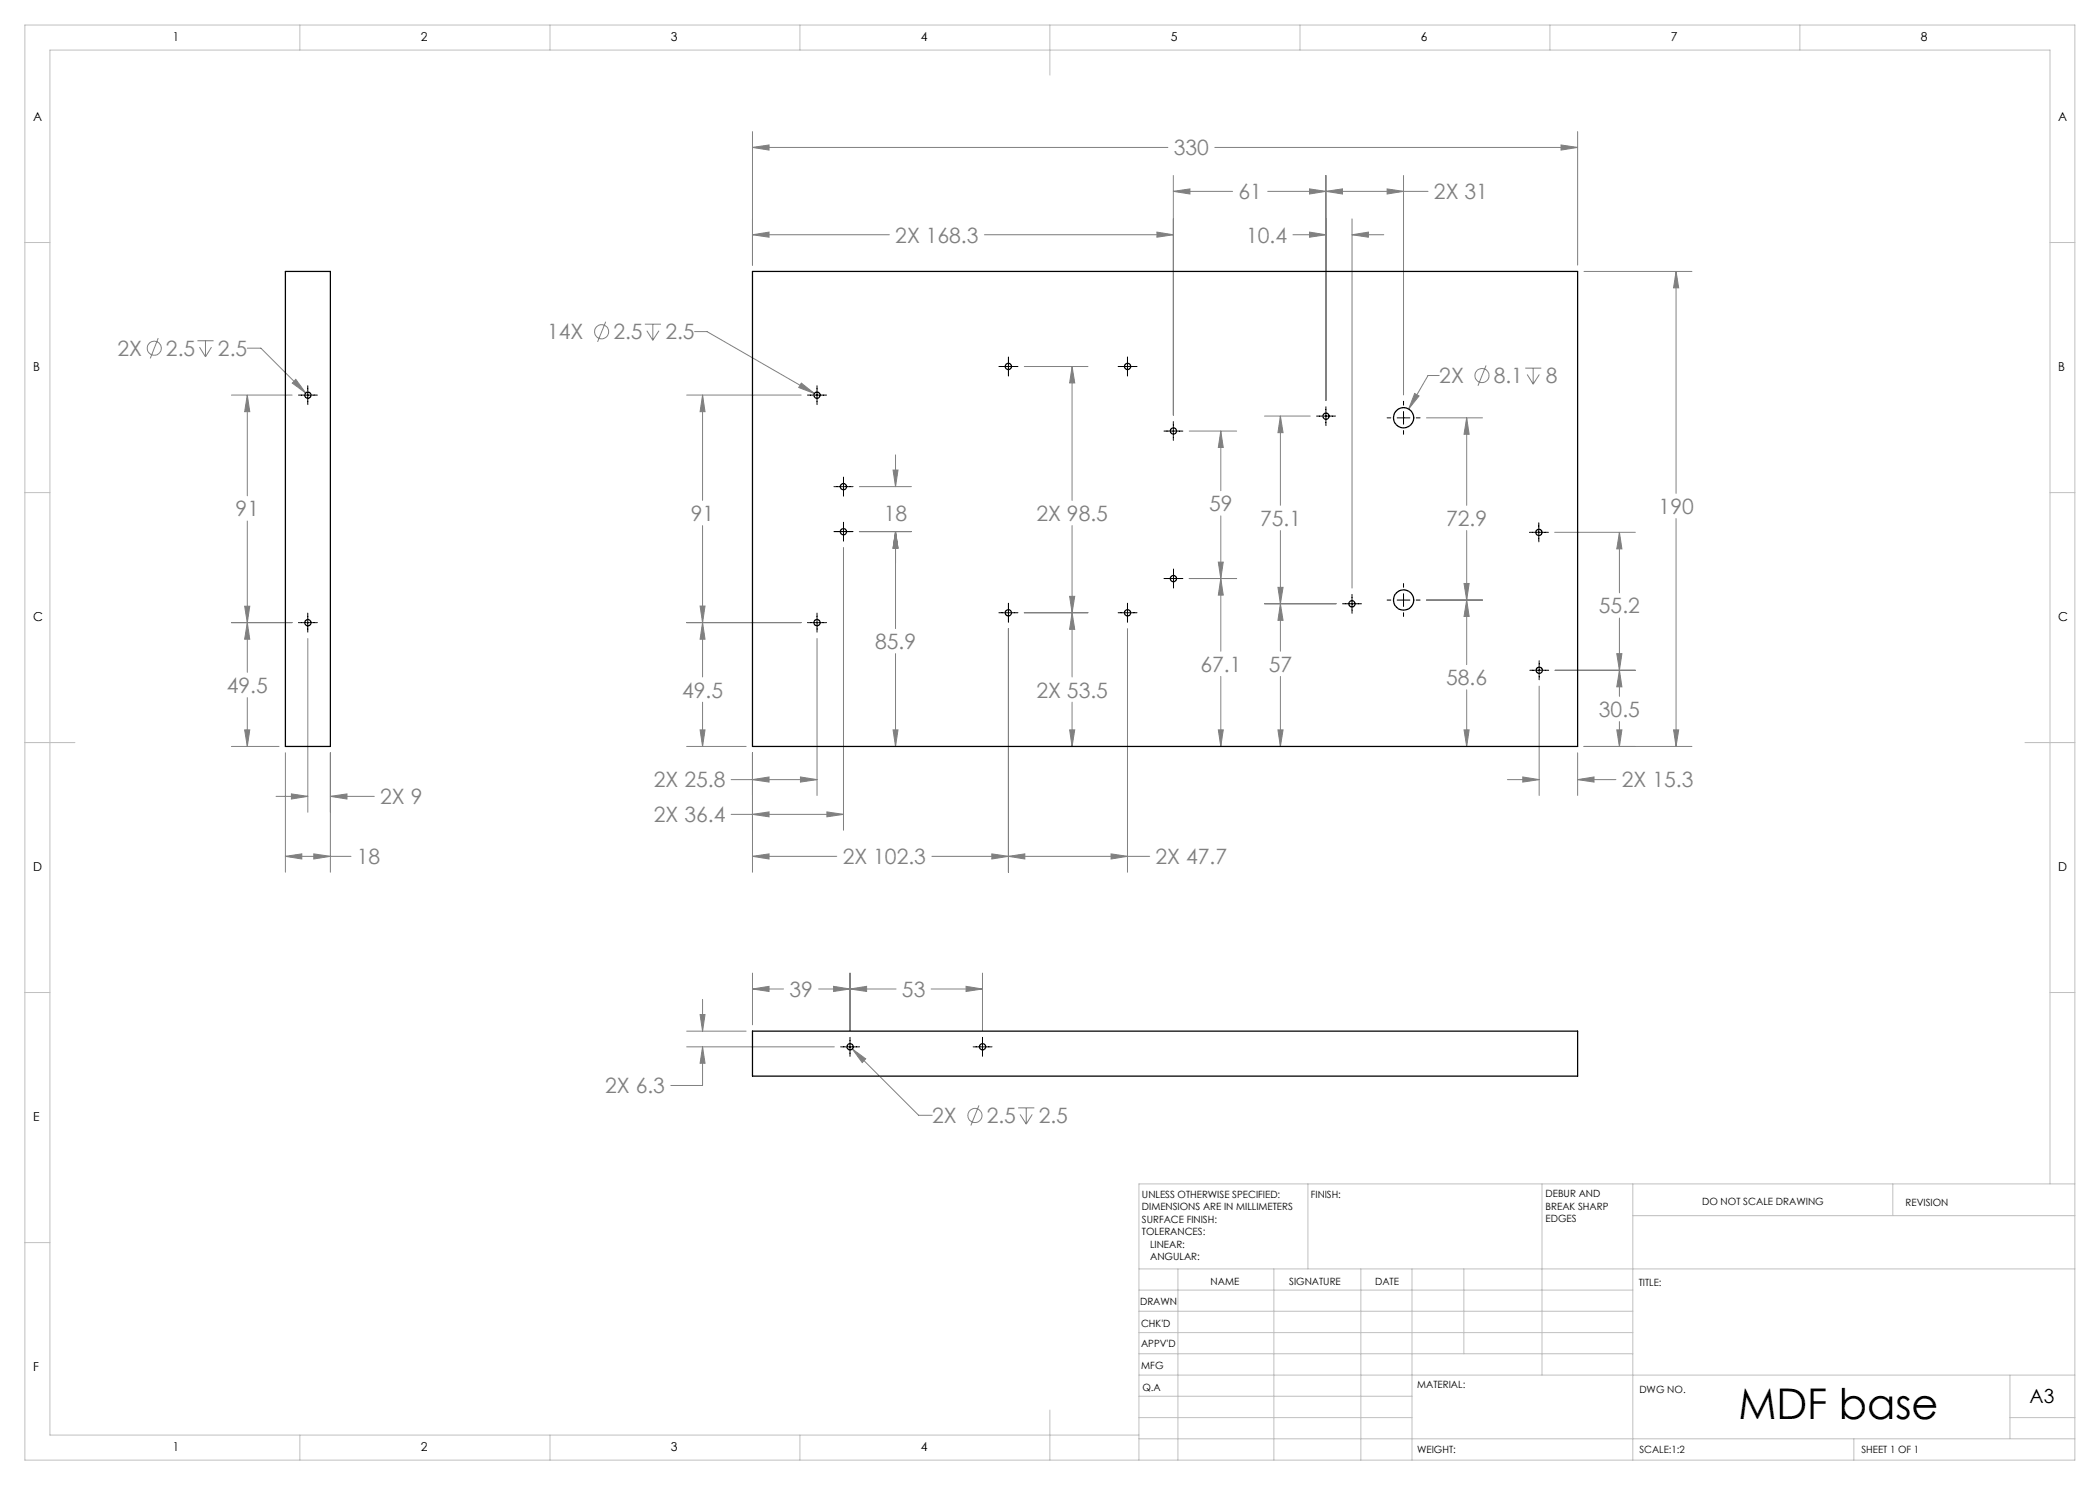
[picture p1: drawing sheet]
<svg xmlns="http://www.w3.org/2000/svg" width="420mm" height="297mm" viewBox="0 0 420 297" stroke-linecap="round" stroke-linejoin="round" font-family="sans-serif">
<g fill="none" stroke="#808080" stroke-width=".2">
<path d="M150.5 26.3v26.7M150.5 29.5h83.1M150.5 29.5l3.3-.5v1zM234.7 35.1v47.9M234.7 38.3h11.8M234.7 38.3l3.3-.5v1zM243 29.5h72.5M253.5 38.3h32.1M261.9 37.8l3.3 .5-3.3 .5zM265.2 35.1v45M265.2 38.3l3.3-.5v1zM277.4 37.8l3.3 .5-3.3 .5z"/>
<path d="M280.7 35.1v43.9M312.2 29l3.3 .5-3.3 .5zM315.5 26.3v26.7M150.5 47h27.4M150.5 47l3.3-.6v1zM196.9 47h37.8M231.4 46.4l3.3 .6-3.3 .4zM258.6 47h6.6M261.9 46.4l3.3 .6-3.3 .4zM270.4 47h6.4M270.4 43.8v73.8M270.4 47l3.3-.6v1z"/>
<path d="M316.8 54.3h21.6M335.2 54.3v44.4M335.2 54.3l.5 3.3h-1zM31.6 67.6l-1.5 4.1M39.5 68.2h3.2M39.9 69.4l1.2 2M41.1 68.2v3.2M42.3 69.4l-1.2 2M46.3 79h12.1M49.5 79l.5 3.3h-1.1zM49.5 79v20.2M49.5 69.6h2.7l8.9 9"/>
<path d="M59.2 75.9l1.9 2.7-2.6-2zM121.1 64.3l-1.6 4.1M129 64.8h3.2M129.4 66.1l1.2 1.9M130.6 64.8v3.2M131.8 66.1l-1.2 1.9M137.3 79h22.9M138.9 66.3h2.5l21.5 12.4M140.5 79l.5 3.3h-1zM140.5 79v21.1M160.3 76.6l2.6 2.1-3.2-1.2zM204.9 73.3h12.7"/>
<path d="M214.4 73.3v26.8M214.4 73.3l.5 3.3h-1zM282.9 78.7l.9 .5-2.1 2.6zM287.8 75.1h-2.2l-3.9 6.7M297.2 73.1l-1.6 4M305 73.6h3.3M305.4 74.9l1.2 1.9M306.6 73.6v3.2M307.9 74.9l-1.3 1.9M171.9 97.3h10.4M178.6 94h1l-.5 3.3zM179.1 91v6.3"/>
<path d="M237.8 86.2h9.5M244.2 86.2l.5 3.3h-1zM244.2 86.2v11.9M252.9 83.2h9.1M256.1 83.2v17.9M256.1 83.2l.5 3.3h-1zM285.3 83.6h11.2M293.3 83.6v17.5M293.3 83.6l.5 3.3h-1zM49.5 104.2v30.3M140.5 105.1v30.3M168.7 109.5v56.5"/>
<path d="M171.9 106.3h10.4M179.1 106.3l.5 3.3h-1zM179.1 106.3v19.4M213.9 119.3h1l-.5 3.3zM214.4 105.1v30.3M237.8 115.7h9.5M243.7 112.4h1l-.5 3.3zM244.2 115.7l.5 3.3h-1zM244.2 103.2v27M255.6 117.5h1l-.5 3.3zM256.1 106.1v24.1M292.8 116.7h1l-.5 3.3z"/>
<path d="M293.3 106.1v26.8M310.9 106.5h16.2M323.9 106.5v12.1M323.9 106.5l.5 3.3h-1zM335.2 103.7v45.6M46.3 124.5h12.1M48.9 121.2h1.1l-.5 3.3zM49.5 124.5l.5 3.3h-1.1zM49.5 139.5v9.8M61.6 127.7v34.8M137.3 124.5h22.9M140 121.2h1l-.5 3.3z"/>
<path d="M140.5 124.5l.5 3.3h-1zM163.4 127.7v31.4M179.1 130.7v18.6M201.7 125.7v48.7M204.9 122.6h12.7M214.4 122.6l.5 3.3h-1zM225.5 125.7v48.7M244.2 135.3v14M252.9 120.8h14.3M256.1 135.3v14M256.1 120.8l.5 3.3h-1zM285.3 120h11.2"/>
<path d="M293.3 138v11.3M293.3 120l.5 3.3h-1zM307.8 137.2v21.9M311 134.1h16.1M323.4 130.7h1l-.5 3.4zM323.9 123.6v15.7M323.9 134.1l.5 3.3h-1zM46.3 149.3h9.5M48.9 146h1.1l-.5 3.3zM55.2 159.3h6.4M57.1 150.6v23.8M58.3 158.8l3.3 .5-3.3 .5z"/>
<path d="M66.1 159.3l3.3-.5v1zM66.1 150.6v23.8M66.1 159.3h8.8M137.3 149.3h11.9M140 146h1l-.5 3.3zM140.5 140.4v8.9M146.2 155.9h17.2M150.5 150.6v23.8M150.5 155.9l3.3-.5v1zM160.1 155.4l3.3 .5-3.3 .5zM178.6 146h1l-.5 3.3zM213.9 146h1l-.5 3.3z"/>
<path d="M214.4 140.4v8.9M243.7 146h1l-.5 3.3zM255.6 146h1l-.5 3.3zM292.8 146h1l-.5 3.3zM301.5 155.9h6.3M304.6 155.4l3.2 .5-3.2 .5zM315.5 150.6v8.5M315.5 155.9h7.7M315.5 155.9l3.3-.5v1zM316.8 149.3h21.6M323.4 146h1l-.5 3.3zM323.9 144.3v5"/>
<path d="M334.7 146h1l-.5 3.3zM57.1 171.3l3.3-.5v1zM57.1 171.3h13.1M62.8 170.8l3.3 .5-3.3 .5zM146.2 162.9h22.5M150.5 171.3h16.9M150.5 162.9l3.3-.5v1zM150.5 171.3l3.3-.5v1zM165.4 162.4l3.3 .5-3.3 .5zM186.4 171.3h43.5M198.4 170.8l3.3 .5-3.3 .5zM201.7 171.3l3.3-.5v1z"/>
<path d="M222.2 170.8l3.3 .5-3.3 .5zM140.5 199.9v6.3M150.5 194.6v10.4M150.5 197.8h6.2M150.5 197.8l3.3-.5v1zM163.7 197.8h15.5M166.7 197.3l3.3 .5-3.3 .5zM170 194.6v11.6M170 197.8l3.3-.5v1zM186.2 197.8h10.3M193.2 197.3l3.3 .5-3.3 .5zM196.5 194.6v11.6"/>
<path d="M137.3 206.2h11.9M137.3 209.4h29.6M140 202.9h1l-.5 3.3zM140.5 209.4l.5 3.3h-1zM140.5 209.4v7.7h-6.3M170.5 209.8l2.6 2-.7 .7zM170.5 209.8l13.2 13.3h2.7M195.8 221.1l-1.6 4M203.6 221.6h3.3M204 222.9l1.2 1.9M205.2 221.6v3.2M206.4 222.9l-1.2 1.9"/>
<circle cx="30.9" cy="69.6" r="1.41"/>
<circle cx="120.3" cy="66.3" r="1.42"/>
<circle cx="296.4" cy="75.1" r="1.41"/>
<circle cx="195" cy="223.1" r="1.4"/>
</g>
<g fill="none" stroke="#000" stroke-width=".2">
<path d="M59.7 79h3.8M61.6 77.1v3.8M161.5 79h3.8M163.4 77.1v3.8M199.8 73.3h3.8M201.7 71.4v3.8M223.6 73.3h3.8M225.5 71.4v3.8M166.8 97.3h3.8M168.7 95.4v3.8M232.8 86.2h3.8M234.7 84.3v3.8"/>
<path d="M263.3 83.2h3.8M265.2 81.3v3.8M277.4 83.6h.8M279.4 83.6h2.6M280.7 80.3v.7M280.7 82.3v2.5M280.7 86.1v.8M283.2 83.6h.8M166.8 106.3h3.8M168.7 104.5v3.7M232.8 115.7h3.8M234.7 113.8v3.8"/>
<path d="M270.4 118.9v3.8M280.7 116.7v.8M280.7 118.7v2.6M305.9 106.5h3.8M307.8 104.6v3.8M59.7 124.5h3.8M61.6 122.6v3.8M161.5 124.5h3.8M163.4 122.6v3.8M199.8 122.6h3.8M201.7 120.6v3.9M223.6 122.6h3.8"/>
<path d="M225.5 120.6v3.9M268.5 120.8h3.8M277.4 120h.8M279.4 120h2.6M280.7 122.6v.7M283.2 120h.8M306 134.1h3.7M307.8 132.1v3.9M168.1 209.4h3.8M170 207.5v3.8M194.6 209.4h3.8M196.5 207.5v3.8"/>
</g>
<g fill="none" stroke="#c0c0c0" stroke-width=".2">
<path d="M5 5h410v287h-410zM60 5v5M110 5v5M160 5v5M210 5v10M260 5v5M310 5v5M360 5v5M5 48.5h5M410 48.5h5M5 98.5h5M410 98.5h5"/>
<path d="M5 148.5h10M405 148.5h10M5 198.5h5M410 198.5h5M261.6 236.8v17M308.4 236.8v38.2M326.6 236.8v55.2M378.6 236.8v6.3M410 236.8v-226.8h-400v277h217.8M415 236.8h-187.2v55.2M5 248.5h5M227.8 253.8h187.2"/>
<path d="M227.8 258h98.8M235.6 253.8v38.2M254.8 253.8v38.2M272.2 253.8v38.2M282.4 253.8v38.2M292.8 253.8v17M326.6 243.1h88.4M227.8 270.8h98.8M227.8 266.5h98.8M227.8 262.3h98.8M227.8 279.3h54.6M227.8 275h187.2"/>
<path d="M402 275v12.8M60 287v5M110 287v5M160 287v5M210 282v10M227.8 287.8h187.2M227.8 283.5h54.6M370.8 287.8v4.2M402 283.5h13"/>
</g>
<path d="M334.7 146h1l-.5 3.3zM335.2 54.3l.5 3.3h-1zM312.2 29l3.3 .5-3.3 .5zM150.5 29.5l3.3-.5v1zM150.5 155.9l3.3-.5v1zM160.1 155.4l3.3 .5-3.3 .5zM165.4 162.4l3.3 .5-3.3 .5zM150.5 162.9l3.3-.5v1zM198.4 170.8l3.3 .5-3.3 .5zM150.5 171.3l3.3-.5v1zM222.2 170.8l3.3 .5-3.3 .5zM201.7 171.3l3.3-.5v1zM150.5 47l3.3-.6v1zM231.4 46.4l3.3 .6-3.3 .4zM234.7 38.3l3.3-.5v1zM261.9 37.8l3.3 .5-3.3 .5zM265.2 38.3l3.3-.5v1zM277.4 37.8l3.3 .5-3.3 .5zM304.6 155.4l3.2 .5-3.2 .5zM315.5 155.9l3.3-.5v1zM323.4 146h1l-.5 3.3zM323.9 134.1l.5 3.3h-1zM323.4 130.7h1l-.5 3.4zM323.9 106.5l.5 3.3h-1zM140 146h1l-.5 3.3zM140.5 124.5l.5 3.3h-1zM178.6 146h1l-.5 3.3zM179.1 106.3l.5 3.3h-1zM179.1 106.3l.5 3.3h-1zM178.6 94h1l-.5 3.3zM213.9 146h1l-.5 3.3zM214.4 122.6l.5 3.3h-1zM140 121.2h1l-.5 3.3zM140.5 79l.5 3.3h-1zM213.9 119.3h1l-.5 3.3zM214.4 73.3l.5 3.3h-1zM243.7 146h1l-.5 3.3zM244.2 115.7l.5 3.3h-1zM244.2 86.2l.5 3.3h-1zM243.7 112.4h1l-.5 3.3zM256.1 83.2l.5 3.3h-1zM255.6 117.5h1l-.5 3.3zM270.4 47l3.3-.6v1zM261.9 46.4l3.3 .6-3.3 .4zM256.1 120.8l.5 3.3h-1zM255.6 146h1l-.5 3.3zM292.8 146h1l-.5 3.3zM293.3 120l.5 3.3h-1zM292.8 116.7h1l-.5 3.3zM293.3 83.6l.5 3.3h-1zM282.9 78.7l-1.2 3.1 2.1-2.6zM160.3 76.6l-.6 .9 3.2 1.2zM58.3 158.8l3.3 .5-3.3 .5zM66.1 159.3l3.3-.5v1zM48.9 146h1.1l-.5 3.3zM49.5 124.5l.5 3.3h-1.1zM48.9 121.2h1.1l-.5 3.3zM49.5 79l.5 3.3h-1.1zM59.2 75.9l-.7 .7 2.6 2zM57.1 171.3l3.3-.5v1zM62.8 170.8l3.3 .5-3.3 .5zM140 202.9h1l-.5 3.3zM140.5 209.4l.5 3.3h-1zM150.5 197.8l3.3-.5v1zM166.7 197.3l3.3 .5-3.3 .5zM170 197.8l3.3-.5v1zM193.2 197.3l3.3 .5-3.3 .5zM170.5 209.8l1.9 2.7 .7-.7z" fill="#808080"/>
<g fill="none" stroke="#000" stroke-width=".25">
<path d="M57.1 54.3h9v95h-9zM150.5 54.3h165v95h-165zM150.5 206.2h165v9h-165z"/>
<circle cx="61.6" cy="79" r=".62"/>
<circle cx="163.4" cy="79" r=".63"/>
<circle cx="201.7" cy="73.3" r=".63"/>
<circle cx="225.5" cy="73.3" r=".62"/>
<circle cx="168.7" cy="97.3" r=".63"/>
<circle cx="234.7" cy="86.2" r=".62"/>
<circle cx="265.2" cy="83.2" r=".62"/>
<circle cx="280.7" cy="83.6" r="2.03"/>
<circle cx="168.7" cy="106.3" r=".63"/>
<circle cx="234.7" cy="115.7" r=".62"/>
<circle cx="307.8" cy="106.5" r=".62"/>
<circle cx="61.6" cy="124.5" r=".63"/>
<circle cx="163.4" cy="124.5" r=".63"/>
<circle cx="201.7" cy="122.6" r=".63"/>
<circle cx="225.5" cy="122.6" r=".62"/>
<circle cx="270.4" cy="120.8" r=".63"/>
<circle cx="280.7" cy="120" r="2.04"/>
<circle cx="307.8" cy="134.1" r=".62"/>
<circle cx="170" cy="209.3" r=".63"/>
<circle cx="196.5" cy="209.4" r=".62"/>
</g>
<text font-size="8.5" x="347.7" y="283.7">MDF base</text>
<g font-size="4.2" fill="#808080">
<text x="234.8" y="31.1">330</text>
<text x="247.7" y="39.9">61</text>
<text x="286.8" y="39.9">2X 31</text>
<text x="179.1" y="48.5">2X 168.3</text>
<text x="249.2" y="48.5">10.4</text>
<text x="23.5" y="71.2">2X</text>
<text x="33.2" y="71.2">2.5</text>
<text x="43.6" y="71.2">2.5</text>
<text x="109.4" y="67.9">14X</text>
<text x="122.7" y="67.9">2.5</text>
<text x="133.1" y="67.9">2.5</text>
<text x="287.9" y="76.7">2X</text>
<text x="298.7" y="76.7">8.1</text>
<text x="309.1" y="76.7">8</text>
<text x="47.1" y="103.3">91</text>
<text x="138.2" y="104.2">91</text>
<text x="176.8" y="104.2">18</text>
<text x="207.3" y="104.2">2X 98.5</text>
<text x="241.8" y="102.2">59</text>
<text x="252" y="105.2">75.1</text>
<text x="289.2" y="105.2">72.9</text>
<text x="331.7" y="102.8">190</text>
<text x="319.8" y="122.7">55.2</text>
<text x="175" y="129.8">85.9</text>
<text x="240.1" y="134.3">67.1</text>
<text x="253.8" y="134.3">57</text>
<text x="289.2" y="137">58.6</text>
<text x="45.4" y="138.6">49.5</text>
<text x="136.4" y="139.5">49.5</text>
<text x="207.3" y="139.5">2X 53.5</text>
<text x="319.8" y="143.4">30.5</text>
<text x="76" y="160.9">2X 9</text>
<text x="130.8" y="157.5">2X 25.8</text>
<text x="324.4" y="157.5">2X 15.3</text>
<text x="130.8" y="164.5">2X 36.4</text>
<text x="71.4" y="172.9">18</text>
<text x="168.5" y="172.9">2X 102.3</text>
<text x="231.1" y="172.9">2X 47.7</text>
<text x="157.9" y="199.4">39</text>
<text x="180.4" y="199.4">53</text>
<text x="121" y="218.7">2X 6.3</text>
<text x="186.4" y="224.6">2X</text>
<text x="197.3" y="224.6">2.5</text>
<text x="207.7" y="224.6">2.5</text>
</g>
<text font-size="3.9" x="405.9" y="280.6">A3</text>
<g font-size="2.5">
<text x="34.6" y="8.2">1</text>
<text x="84.2" y="8.2">2</text>
<text x="134.2" y="8.2">3</text>
<text x="184.2" y="8.2">4</text>
<text x="234.2" y="8.2">5</text>
<text x="284.2" y="8.2">6</text>
<text x="334.2" y="8.2">7</text>
<text x="384.2" y="8.2">8</text>
<text x="6.7" y="24.2">A</text>
<text x="411.7" y="24.2">A</text>
<text x="6.7" y="74.2">B</text>
<text x="411.7" y="74.2">B</text>
<text x="6.7" y="124.2">C</text>
<text x="411.7" y="124.2">C</text>
<text x="6.7" y="174.2">D</text>
<text x="411.7" y="174.2">D</text>
<text x="6.7" y="224.2">E</text>
<text x="6.7" y="274.2">F</text>
<text x="34.6" y="290.2">1</text>
<text x="84.2" y="290.2">2</text>
<text x="134.2" y="290.2">3</text>
<text x="184.2" y="290.2">4</text>
</g>
<g font-size="2">
<text x="228.4" y="239.6">UNLESS OTHERWISE SPECIFIED:</text>
<text x="262.2" y="239.6">FINISH:</text>
<text x="309.1" y="239.5">DEBUR AND</text>
<text x="228.4" y="242.1">DIMENSIONS ARE IN MILLIMETERS</text>
<text x="228.4" y="244.6">SURFACE FINISH:</text>
<text x="309.1" y="242">BREAK SHARP</text>
<text x="309.1" y="244.5">EDGES</text>
<text x="340.4" y="241">DO NOT SCALE DRAWING</text>
<text x="381.1" y="241.2">REVISION</text>
<text x="228.4" y="247.1">TOLERANCES:</text>
<text x="230" y="249.6">LINEAR:</text>
<text x="230" y="252.1">ANGULAR:</text>
<text x="242.1" y="257">NAME</text>
<text x="257.8" y="256.9">SIGNATURE</text>
<text x="275" y="256.9">DATE</text>
<text x="327.8" y="257.2">TITLE:</text>
<text x="228" y="261.1">DRAWN</text>
<text x="228.2" y="269.4">APPV'D</text>
<text x="228.2" y="265.3">CHK'D</text>
<text x="228.3" y="273.8">MFG</text>
<text x="228.5" y="278.1">Q.A</text>
<text x="283.4" y="277.5">MATERIAL:</text>
<text x="327.9" y="278.6">DWG NO.</text>
<text x="283.4" y="290.5">WEIGHT:</text>
<text x="327.9" y="290.6">SCALE:1:2</text>
<text x="372.3" y="290.6">SHEET 1 OF 1</text>
</g>
</svg>
